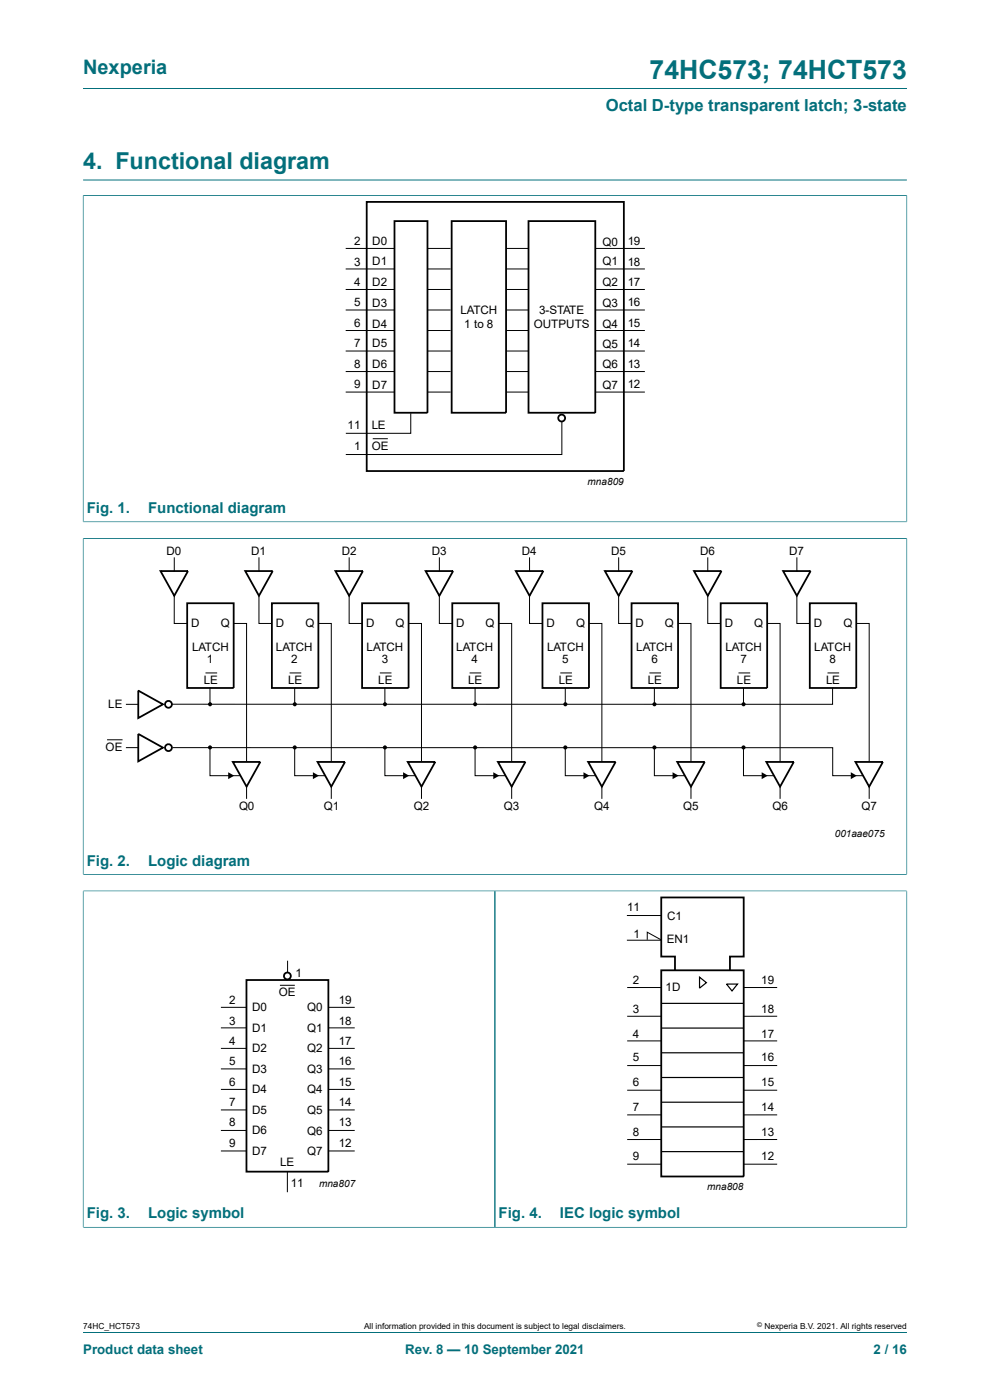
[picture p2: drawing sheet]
<svg xmlns="http://www.w3.org/2000/svg" width="210mm" height="297mm" viewBox="0 0 210 297" stroke-linecap="round" stroke-linejoin="round" font-family="sans-serif">
<g fill="none" stroke="#036f7b" stroke-width=".21">
<path d="M17.6 18.8h174.8M17.6 38.2h174.8M17.6 41.5h174.8M17.6 41.4v69.4M192.4 41.4v69.4M17.6 114.2h174.8M17.6 110.7h174.8M17.6 114.2v71.3M192.4 114.2v71.3M17.6 189h174.8M17.6 185.5h174.8M17.6 188.9v71.5"/>
<path d="M105 189v71.4M192.4 188.9v71.5M17.6 260.4h174.8M17.6 282.6h174.8"/>
</g>
<g fill="none" stroke="#000" stroke-width=".38">
<path d="M77.8 42.8h54.5v57.1h-54.5zM83.7 46.9h7v40.7h-7zM95.8 46.9h11.5v40.7h-11.5zM112.1 46.9h14.2v40.7h-14.2zM34.1 121.1h5.8l-2.9 5.3zM39.7 128h9.9v17.9h-9.9zM52 121.1h5.8l-2.9 5.3zM57.7 128h9.8v17.9h-9.8zM71.2 121.1h5.8l-2.9 5.3zM76.8 128h9.9v17.9h-9.9zM90.3 121.1h5.8l-2.9 5.3zM95.9 128h9.9v17.9h-9.9z"/>
<path d="M109.4 121.1h5.8l-2.9 5.3zM115.1 128h9.8v17.9h-9.8zM128.3 121.1h5.8l-2.9 5.3zM134 128h9.8v17.9h-9.8zM147.2 121.1h5.8l-2.9 5.3zM152.9 128h9.8v17.9h-9.8zM166.1 121.1h5.8l-2.9 5.3zM171.8 128h9.8v17.9h-9.8zM29.3 155.7l5.3 2.9-5.3 2.9zM29.3 146.5l5.3 2.9-5.3 2.9zM49.4 161.6h5.8l-2.9 5.3zM67.4 161.6h5.8l-2.9 5.3z"/>
<path d="M86.5 161.6h5.8l-2.9 5.3zM105.6 161.6h5.8l-2.9 5.3zM124.8 161.6h5.8l-2.9 5.3zM143.7 161.6h5.8l-2.9 5.3zM162.6 161.6h5.8l-2.9 5.3zM181.5 161.6h5.8l-2.9 5.3zM52.3 207.9h17.4v40.7h-17.4zM140.3 205.8h17.5v43.8h-17.5zM143.2 205.8v-2.9h-2.9v-12.5h17.5v12.5h-3v2.9"/>
<circle cx="119.1" cy="88.7" r=".73"/>
<circle cx="35.7" cy="158.6" r=".73"/>
<circle cx="35.7" cy="149.4" r=".73"/>
<circle cx="61" cy="207" r=".73"/>
</g>
<g fill="none" stroke="#000" stroke-width=".21">
<path d="M73.3 52.7h10.4M73.3 57.1h10.4M90.7 52.7h4.9M90.7 57.1h4.9M107.4 52.7h4.7M107.4 57.1h4.7M126.3 52.7h10.5M126.3 57.1h10.5M73.3 61.4h10.4M73.3 65.8h10.4M73.3 70.1h10.4M73.3 74.5h10.4"/>
<path d="M73.3 78.8h10.4M90.7 61.4h4.9M90.7 65.8h4.9M90.7 70.1h4.9M90.7 74.5h4.9M90.7 78.8h4.9M107.4 61.4h4.7M107.4 65.8h4.7M107.4 70.1h4.7M107.4 74.5h4.7M107.4 78.8h4.7M126.3 61.4h10.5"/>
<path d="M126.3 65.8h10.5M126.3 70.1h10.5M126.3 74.5h10.5M126.3 78.8h10.5M73.3 83.2h10.4M79.1 93.1h3.2M87.1 87.7v4.2h-13.7M90.7 83.2h4.9M107.4 83.2h4.7M119.2 89.4v7h-45.8M126.3 83.2h10.5M37 118.2v2.9"/>
<path d="M54.9 118.2v2.9M74.1 118.2v2.9M93.2 118.2v2.9M112.3 118.2v2.9M131.2 118.2v2.9M150.1 118.2v2.9M169 118.2v2.9M37 126.4v5.9h2.7M49.6 132.3h2.7v29.2M54.9 126.4v5.9h2.8M67.5 132.3h2.8v29.2M74.1 126.4v5.9h2.7"/>
<path d="M86.7 132.3h2.7v29.2M93.2 126.4v5.9h2.7M105.8 132.3h2.7v29.2M112.3 126.4v5.9h2.8M124.9 132.3h2.8v29.2M131.2 126.4v5.9h2.8M143.8 132.3h2.8v29.2M150.1 126.4v5.9h2.8M162.7 132.3h2.8v29.2M169 126.4v5.9h2.8M181.6 132.3h2.8v29.2M22.7 156.9h3.3"/>
<path d="M26.7 158.6h2.6M26.7 149.4h2.6M36.6 158.6h140v6h6.5M43.6 142.8h2.5M44.5 158.6v6h6.5M44.5 145.9v3.5M61.4 142.8h2.5M62.5 158.6v6h6.5M62.5 145.9v3.5M80.6 142.8h2.4M81.6 158.6v6h6.5M81.6 145.9v3.5"/>
<path d="M99.6 142.8h2.5M100.8 158.6v6h6.5M100.8 145.9v3.5M118.9 142.8h2.4M119.9 158.6v6h6.5M119.9 145.9v3.5M137.8 142.8h2.4M138.8 158.6v6h6.5M138.8 145.9v3.5M156.7 142.8h2.4M157.7 158.6v6h6.5M157.7 145.9v3.5"/>
<path d="M175.5 142.8h2.5M176.6 145.9v3.5h-140.1M52.3 166.9v2.6M70.3 166.9v2.6M89.4 166.9v2.6M108.5 166.9v2.6M127.7 166.9v2.6M146.6 166.9v2.6M165.5 166.9v2.6M184.4 166.9v2.6M133 194.2h7.3M133 199.5h7.3"/>
<path d="M137.3 199.4v-1.6l2.9 1.6M46.9 213.7h5.4M46.9 218.1h5.4M59.4 209h3.1M61 203.8v2.5M69.7 213.7h5.5M69.7 218.1h5.5M133 209.5h7.3M140.3 215.6h-7.3M157.8 209.5h7.1M164.9 215.6h-7.1M46.9 222.4h5.4"/>
<path d="M46.9 226.8h5.4M46.9 231.1h5.4M46.9 235.5h5.4M46.9 239.8h5.4M69.7 222.4h5.5M69.7 226.8h5.5M69.7 231.1h5.5M69.7 235.5h5.5M69.7 239.8h5.5M133 220.8h7.3M133 231.3h7.3M140.3 226l-7.3 .1"/>
<path d="M140.3 236.5h-7.3M157.8 220.8h7.1M157.8 231.3h7.1M164.9 226l-7.1 .1M164.9 236.5h-7.1M46.9 244.2h5.4M61 248.6v4.3M69.7 244.2h5.5M133 247h7.3M140.3 241.7h-7.3M157.8 247h7.1M164.9 241.7h-7.1"/>
</g>
<g fill="#000">
<path d="M48.4 163.8l1.3 .8-1.3 .7zM66.4 163.8l1.2 .8-1.2 .7zM85.5 163.8l1.3 .8-1.3 .7zM104.6 163.8l1.3 .8-1.3 .7zM123.8 163.8l1.2 .8-1.2 .7zM142.7 163.8l1.2 .8-1.2 .7zM161.6 163.8l1.2 .8-1.2 .7zM180.5 163.8l1.2 .8-1.2 .7z"/>
<circle cx="44.6" cy="158.6" r=".44"/>
<circle cx="44.6" cy="149.4" r=".44"/>
<circle cx="62.5" cy="158.6" r=".44"/>
<circle cx="62.5" cy="149.4" r=".44"/>
<circle cx="81.7" cy="158.6" r=".44"/>
<circle cx="81.7" cy="149.4" r=".44"/>
<circle cx="100.8" cy="158.6" r=".44"/>
<circle cx="100.8" cy="149.4" r=".44"/>
<circle cx="119.9" cy="158.6" r=".44"/>
<circle cx="119.9" cy="149.4" r=".44"/>
<circle cx="138.8" cy="158.6" r=".44"/>
<circle cx="138.8" cy="149.4" r=".44"/>
<circle cx="157.7" cy="158.6" r=".44"/>
<circle cx="157.7" cy="149.4" r=".44"/>
</g>
<path d="M140.3 218.1h17.5M140.3 212.9h17.5M148.4 207.3l1.4 1.2-1.4 1.1zM154.1 208.8h2.3l-1.1 1.4zM140.3 239.1h17.5M140.3 233.8h17.5M140.3 228.6h17.5M140.3 223.3h17.5M140.3 244.3h17.5" fill="none" stroke="#000" stroke-width=".25"/>
<text font-size="5.6" fill="#036f7b" x="137.8" y="16.8">74HC573; 74HCT573</text>
<text font-size="4.9" fill="#036f7b" x="17.6" y="35.9">4. Functional diagram</text>
<text font-size="4.2" fill="#036f7b" x="17.6" y="15.6">Nexperia</text>
<text font-size="3.5" fill="#036f7b" x="128.5" y="23.7">Octal D-type transparent latch; 3-state</text>
<g font-size="3.2" fill="#036f7b">
<text x="18.4" y="108.8">Fig. 1.</text>
<text x="31.4" y="108.8">Functional diagram</text>
<text x="18.4" y="183.6">Fig. 2.</text>
<text x="31.4" y="183.6">Logic diagram</text>
<text x="18.4" y="258.5">Fig. 3.</text>
<text x="31.4" y="258.5">Logic symbol</text>
<text x="105.8" y="258.5">Fig. 4.</text>
<text x="118.8" y="258.5">IEC logic symbol</text>
</g>
<g font-size="2.8" fill="#036f7b">
<text x="17.6" y="287.2">Product data sheet</text>
<text x="86" y="287.2">Rev. 8 — 10 September 2021</text>
<text x="185.3" y="287.2">2 / 16</text>
</g>
<g font-size="2.5">
<text x="75.1" y="52">2</text>
<text x="79" y="52.1">D0</text>
<text x="127.8" y="52.1">Q0</text>
<text x="133.1" y="52">19</text>
<text x="75.1" y="56.4">3</text>
<text x="79" y="56.3">D1</text>
<text x="127.8" y="56.3">Q1</text>
<text x="133.1" y="56.4">18</text>
<text x="75.1" y="65">5</text>
<text x="75.1" y="60.7">4</text>
<text x="79" y="60.7">D2</text>
<text x="79" y="65.1">D3</text>
<text x="127.8" y="60.8">Q2</text>
<text x="127.8" y="65.1">Q3</text>
<text x="133.1" y="65">16</text>
<text x="133.1" y="60.7">17</text>
<text x="75.1" y="69.3">6</text>
<text x="79" y="69.5">D4</text>
<text x="97.7" y="66.5">LATCH</text>
<text x="98.5" y="69.6">1 to 8</text>
<text x="113.3" y="69.6">OUTPUTS</text>
<text x="114.3" y="66.5">3-STATE</text>
<text x="127.8" y="69.5">Q4</text>
<text x="133.1" y="69.3">15</text>
<text x="75.1" y="78">8</text>
<text x="75.1" y="73.6">7</text>
<text x="79" y="73.6">D5</text>
<text x="127.8" y="73.8">Q5</text>
<text x="133.1" y="78">13</text>
<text x="133.1" y="73.6">14</text>
<text x="75.1" y="82.3">9</text>
<text x="79" y="78.1">D6</text>
<text x="79" y="82.5">D7</text>
<text x="127.8" y="78.2">Q6</text>
<text x="127.8" y="82.5">Q7</text>
<text x="133.1" y="82.3">12</text>
<text x="73.7" y="91">11</text>
<text x="75.1" y="95.6">1</text>
<text x="78.8" y="90.9">LE</text>
<text x="78.8" y="95.4">OE</text>
<text x="35.3" y="117.8">D0</text>
<text x="53.3" y="117.8">D1</text>
<text x="72.5" y="117.8">D2</text>
<text x="91.6" y="117.8">D3</text>
<text x="110.7" y="117.8">D4</text>
<text x="129.6" y="117.8">D5</text>
<text x="148.5" y="117.8">D6</text>
<text x="167.4" y="117.8">D7</text>
<text x="40.5" y="133.1">D</text>
<text x="46.8" y="133.1">Q</text>
<text x="58.5" y="133.1">D</text>
<text x="64.8" y="133.1">Q</text>
<text x="77.7" y="133.1">D</text>
<text x="83.9" y="133.1">Q</text>
<text x="96.8" y="133.1">D</text>
<text x="103" y="133.1">Q</text>
<text x="115.9" y="133.1">D</text>
<text x="122.2" y="133.1">Q</text>
<text x="134.8" y="133.1">D</text>
<text x="141.1" y="133.1">Q</text>
<text x="153.8" y="133.1">D</text>
<text x="160" y="133.1">Q</text>
<text x="172.6" y="133.1">D</text>
<text x="178.9" y="133.1">Q</text>
<text x="40.7" y="138">LATCH</text>
<text x="43.9" y="140.7">1</text>
<text x="58.5" y="138">LATCH</text>
<text x="61.7" y="140.7">2</text>
<text x="77.7" y="138">LATCH</text>
<text x="81" y="140.7">3</text>
<text x="96.8" y="138">LATCH</text>
<text x="100" y="140.7">4</text>
<text x="116" y="138">LATCH</text>
<text x="119.3" y="140.7">5</text>
<text x="135" y="138">LATCH</text>
<text x="138.2" y="140.7">6</text>
<text x="153.9" y="138">LATCH</text>
<text x="157.1" y="140.7">7</text>
<text x="172.7" y="138">LATCH</text>
<text x="176" y="140.7">8</text>
<text x="43.3" y="145.2">LE</text>
<text x="61.1" y="145.2">LE</text>
<text x="80.2" y="145.2">LE</text>
<text x="99.3" y="145.2">LE</text>
<text x="118.5" y="145.2">LE</text>
<text x="137.4" y="145.2">LE</text>
<text x="156.3" y="145.2">LE</text>
<text x="175.2" y="145.2">LE</text>
<text x="23" y="150.2">LE</text>
<text x="22.4" y="159.4">OE</text>
<text x="50.7" y="171.9">Q0</text>
<text x="68.7" y="171.9">Q1</text>
<text x="87.8" y="171.9">Q2</text>
<text x="106.9" y="171.9">Q3</text>
<text x="126.1" y="171.9">Q4</text>
<text x="144.9" y="171.9">Q5</text>
<text x="163.8" y="171.9">Q6</text>
<text x="182.8" y="171.9">Q7</text>
<text x="133" y="193.3">11</text>
<text x="141.5" y="195.1">C1</text>
<text x="134.4" y="198.9">1</text>
<text x="141.4" y="200.1">EN1</text>
<text x="62.7" y="207.2">1</text>
<text x="134.3" y="208.8">2</text>
<text x="161.4" y="208.8">19</text>
<text x="48.6" y="213">2</text>
<text x="53.5" y="214.4">D0</text>
<text x="59.1" y="211.3">OE</text>
<text x="65.2" y="214.5">Q0</text>
<text x="71.9" y="213">19</text>
<text x="134.3" y="214.8">3</text>
<text x="141.2" y="210.1">1D</text>
<text x="161.4" y="214.8">18</text>
<text x="48.6" y="221.7">4</text>
<text x="48.6" y="217.4">3</text>
<text x="53.5" y="218.8">D1</text>
<text x="65.2" y="218.9">Q1</text>
<text x="71.9" y="221.7">17</text>
<text x="71.9" y="217.4">18</text>
<text x="134.3" y="220.1">4</text>
<text x="161.4" y="220.1">17</text>
<text x="48.6" y="226">5</text>
<text x="53.5" y="223.1">D2</text>
<text x="53.5" y="227.5">D3</text>
<text x="65.2" y="223.3">Q2</text>
<text x="65.2" y="227.6">Q3</text>
<text x="71.9" y="226">16</text>
<text x="134.3" y="225.1">5</text>
<text x="161.4" y="225.1">16</text>
<text x="48.6" y="230.3">6</text>
<text x="53.5" y="231.9">D4</text>
<text x="65.2" y="232">Q4</text>
<text x="71.9" y="230.3">15</text>
<text x="134.3" y="230.5">6</text>
<text x="161.4" y="230.5">15</text>
<text x="48.6" y="239">8</text>
<text x="48.6" y="234.6">7</text>
<text x="53.5" y="236.3">D5</text>
<text x="65.2" y="236.4">Q5</text>
<text x="71.9" y="239">13</text>
<text x="71.9" y="234.6">14</text>
<text x="134.3" y="235.6">7</text>
<text x="161.4" y="235.6">14</text>
<text x="48.6" y="243.3">9</text>
<text x="53.5" y="240.7">D6</text>
<text x="53.5" y="245">D7</text>
<text x="65.2" y="240.7">Q6</text>
<text x="65.2" y="245.1">Q7</text>
<text x="71.9" y="243.3">12</text>
<text x="134.3" y="241.1">8</text>
<text x="161.4" y="241.1">13</text>
<text x="59.4" y="247.4">LE</text>
<text x="61.7" y="251.8">11</text>
<text x="134.3" y="246.2">9</text>
<text x="161.4" y="246.2">12</text>
</g>
<g font-size="2.1">
<text x="124.6" y="102.8">mna809</text>
<text x="177.1" y="177.6">001aae075</text>
<text x="67.7" y="251.7">mna807</text>
<text x="150" y="252.4">mna808</text>
</g>
<g font-size="1.8">
<text x="17.6" y="282">74HC_HCT573</text>
<text x="77.2" y="282">All information provided in this document is subject to legal disclaimers.</text>
<text x="162.2" y="282">Nexperia B.V. 2021. All rights reserved</text>
</g>
<text font-size="1.4" x="160.6" y="281.6">©</text>
</svg>
